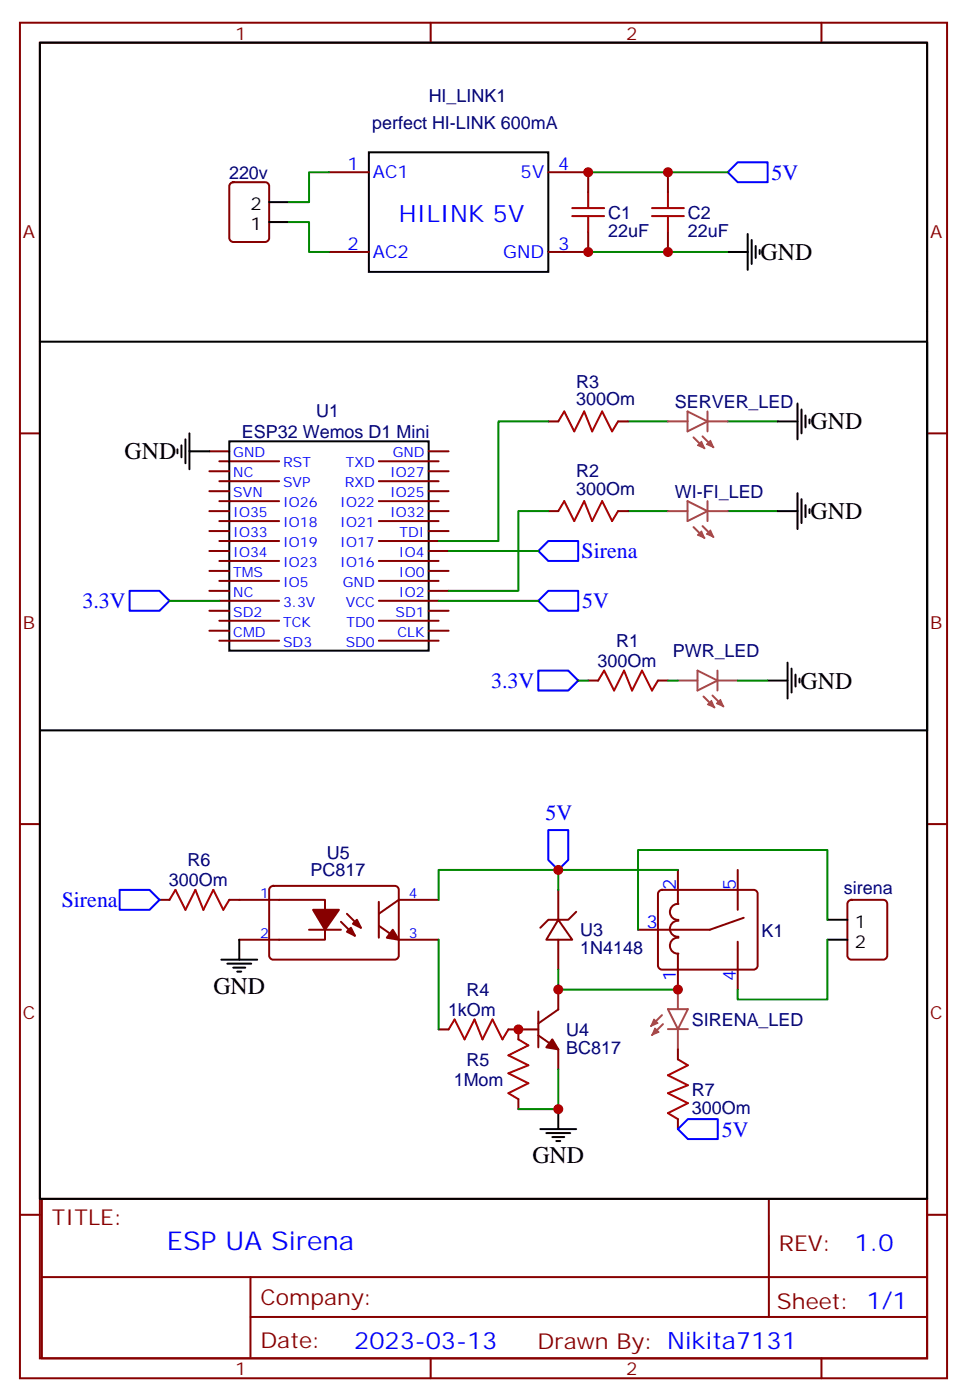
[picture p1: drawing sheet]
<svg xmlns="http://www.w3.org/2000/svg" width="171mm" height="248mm" viewBox="0 0 171 248" stroke-linecap="round" stroke-linejoin="round" font-family="sans-serif">
<g fill="none" stroke="#870000" stroke-width=".35">
<path d="M3.5 4h164.1v239.9h-164.1zM7.1 7.5h156.9v232.9h-156.9zM76.2 4v3.5M145.3 4v3.5M40.8 32.5l.5-.3h5.6a.71 .71 0 0 1 .7 .7v9.2a.76 .76 0 0 1-.7 .7h-5.6a.76 .76 0 0 1-.7-.7v-9.2zM58.2 30.5h7.1M97 30.5h7.1v3.5M118.2 30.5v3.5M58.2 44.6h7.1M104.1 41.1v3.5h-7.1M118.2 41.1v3.5M3.5 76.7h3.6"/>
<path d="M37 79.9h3.6M75.8 79.9h3.6M97 74.6h1.8M109.4 74.6h1.7M164 76.7h3.6M37 83.4h3.6M37 86.9h3.6M37 90.5h3.6M37 94h3.6M37 97.5h3.6M38.8 81.6h10.6M38.8 85.2h10.6"/>
<path d="M38.8 88.7h10.6M38.8 92.2h10.6M38.8 95.7h10.6M38.8 99.3h10.6M67 81.6h10.6M67 85.2h10.6M67 88.7h10.6M67 92.2h10.6M67 95.7h10.6M67 99.3h10.6M75.8 83.4h3.6M75.8 86.9h3.6"/>
<path d="M75.8 90.5h3.6M75.8 94h3.6M75.8 97.5h3.6M97 90.5h1.8M109.4 90.5h1.7M37 101h3.6M37 104.6h3.6M37 108.1h3.6M37 111.6h3.6M38.8 102.8h10.6M38.8 106.3h10.6M38.8 109.9h10.6"/>
<path d="M38.8 113.4h10.6M67 102.8h10.6M67 106.3h10.6M67 109.9h10.6M67 113.4h10.6M75.8 101h3.6M75.8 104.6h3.6M75.8 108.1h3.6M75.8 111.6h3.6M104.1 120.4h1.7M116.4 120.4h1.8M3.5 145.8h3.6"/>
<path d="M28.2 159.2h1.8M40.6 159.2h16.9v7.1h-15.2M47.9 157l.4-.2h21.5a.71 .71 0 0 1 .8 .7v11.6a.76 .76 0 0 1-.8 .7h-21.5a.76 .76 0 0 1-.7-.7v-11.6zM67 159.6v6.3M77.6 159.2h-7l-3.6 2.5M98.8 157.5v5.3M116.7 157.7l.4-.2h16.2a.71 .71 0 0 1 .8 .7v12.7a.76 .76 0 0 1-.8 .7h-16.2a.76 .76 0 0 1-.7-.7v-12.7zM119.9 154v5.9M120 160a1.41 1.41 0 0 0-1.5 1.4 1.41 1.41 0 0 0 1.5 1.4M130.5 154v7M150.2 159.5l.4-.3h5.7a.71 .71 0 0 1 .7 .7v9.2a.76 .76 0 0 1-.7 .7h-5.7a.76 .76 0 0 1-.7-.7v-9.2zM164 145.8h3.6"/>
<path d="M54.7 164.5h5.6M60.3 163.1l2.5 2.5M61.4 161.7l2.5 2.5M67 163.8l3.6 2.5h7M95.2 179v6.3M98.8 162.8l2.4 3.5h-4.5zM98.8 166.3v5.3M98.8 175.1v3.5l-3.6 2.5M102 161.4l-1.5 1.4h-3.5l-1.4 1.4M119.9 168.8v6.3M120 163a1.41 1.41 0 0 0-1.5 1.4 1.41 1.41 0 0 0 1.5 1.4M120 166a1.41 1.41 0 0 0-1.5 1.4 1.41 1.41 0 0 0 1.5 1.4"/>
<path d="M130.5 166.7v8.4M131.6 162.4l-6 2.1h-12.7M77.6 182.2h1.8M90 182.2h5.2M91.7 182.2v1.7M91.7 194.5v1.8M95.2 183.2l3.6 2.5v3.5M119.9 185.7v1.8M119.9 198v1.8M3.5 215h3.6M7.4 212.2h156.6v28.2h-156.6zM136 212.2v20.9"/>
<path d="M164 215h3.6M7.4 226h156.5M44.3 233.1h119.6M44.3 226v14.1M76.2 240.4v3.5M145.3 240.4v3.5"/>
</g>
<g fill="none" stroke="#000" stroke-width=".35">
<path d="M47.6 39.3h3.6M47.6 35.8h3.6M65.3 27h31.7v21.1h-31.7zM128.8 44.6h3.5M132.3 41.4v6.4M133 42.5v4.2M133.7 43.5v2.1M134.4 44.2v.7M7.1 60.5v-53h156.9v121.8v-68.8h-156.9v151.7h156.9v-82.9h-156.9M31.4 79.5v.7M32.1 78.8v2.1M32.8 77.8v4.2"/>
<path d="M33.5 79.9h3.5M33.5 76.7v6.3M40.6 78.1h35.2v37h-35.2zM137.6 74.6h3.5M141.1 71.4v6.4M141.8 72.5v4.2M142.5 73.5v2.1M143.2 74.2v.7M137.6 90.5h3.5M141.1 87.3v6.3M141.8 88.3v4.3M142.5 89.4v2.1"/>
<path d="M143.2 90.1v.7M139.3 117.3v6.3M140.1 118.3v4.3M140.8 119.4v2.1M135.8 120.4h3.5M141.5 120.1v.7M39.2 169.8h6.3M40.2 170.5h4.2M41.3 171.2h2.1M42 171.9h.7M42.3 166.3v3.5M146.4 162.8h3.5"/>
<path d="M146.4 166.3h3.5M95.6 199.8h6.4M98.8 196.3v3.5M96.7 200.5h4.2M97.7 201.2h2.1M98.4 201.9h.7"/>
</g>
<g fill="none" stroke="#a10000" stroke-width=".35">
<path d="M101.2 38.2h5.7M101.2 36.8h5.7M104.1 34v2.8M104.1 38.2v2.9M115.4 38.2h5.6M115.4 36.8h5.6M118.2 34v2.8M118.2 38.2v2.9M98.8 74.6l1-1.8 1.8 3.5 1.8-3.5 1.4 3.5 1.7-3.5 1.8 3.5 1.1-1.7M98.8 90.5l1-1.8 1.8 3.5 1.8-3.5 1.4 3.5 1.7-3.5 1.8 3.5 1.1-1.7M105.8 120.4l1.1-1.7 1.8 3.5 1.7-3.5 1.4 3.5 1.8-3.5 1.8 3.5 1-1.8M30 159.2l1-1.7 1.8 3.5 1.8-3.5 1.4 3.5 1.7-3.5 1.8 3.5 1.1-1.8"/>
<path d="M79.4 182.2l1-1.8 1.8 3.5 1.8-3.5 1.4 3.5 1.7-3.5 1.8 3.5 1.1-1.7M91.7 183.9l1.8 1.1-3.5 1.8 3.5 1.7-3.5 1.4 3.5 1.8-3.5 1.8 1.7 1M119.9 187.5l1.8 1-3.5 1.8 3.5 1.8-3.5 1.4 3.5 1.7-3.5 1.8 1.7 1"/>
</g>
<g fill="none" stroke="#a64a4a" stroke-width=".35">
<path d="M118.2 74.6h3.5M121.7 72.8l3.5 1.8-3.5 1.7zM122.7 77.4l2 1.9M124.3 77.2l1.9 2M125.2 72.8v3.5M125.3 74.6h3.5M118.2 90.5h3.5M121.7 88.7l3.5 1.8-3.5 1.7zM122.7 93.3l2 1.9M124.3 93.1l1.9 1.9M125.2 88.7v3.5M125.3 90.5h3.5"/>
<path d="M123.4 118.7l3.5 1.7-3.5 1.8zM126.9 118.7v3.5M119.9 120.4h3.5M124.5 123.3l1.9 1.9M126.1 123.1l1.9 1.9M127.1 120.4h3.4M117.1 179.6l-1.9 2M118.2 178.6h3.5l-1.8 3.5zM119.9 175.1v3.5M117.3 181.2l-1.9 2M118.2 182.1h3.5M119.9 182.2v3.5"/>
</g>
<g fill="#a64a4a" stroke="#a64a4a" stroke-width=".21">
<path d="M125.2 124.7l.7-.7 .5 1.2z"/>
<path d="M126.8 124.5l.7-.7 .5 1.2z"/>
<path d="M123.4 94.7l.7-.7 .6 1.2z"/>
<path d="M125.7 93.8l.5 1.2-1.2-.5z"/>
<path d="M123.4 78.8l.7-.7 .6 1.2z"/>
<path d="M125.7 77.9l.5 1.3-1.2-.6z"/>
<path d="M115.7 180.4l.7 .7-1.2 .5z"/>
<path d="M115.9 181.9l.7 .7-1.2 .6z"/>
</g>
<g fill="none" stroke="#008700" stroke-width=".35">
<path d="M51.2 39.3h3.5v5.3h3.5M58.2 30.5h-3.5v5.3h-3.5M104.1 30.5h24.7M104.1 44.6h24.7M97 74.6h-8.8v21.1h-10.6M111.1 74.6h7.1M128.8 74.6h8.8M79.4 97.5h15.8M97 90.5h-5.3v14.1h-12.3M111.1 90.5h7.1M128.8 90.5h8.8M30 106.3h8.8"/>
<path d="M77.6 106.3h17.6M102.3 120.4h1.8M118.2 120.4h1.7M130.5 120.4h5.3M98.8 154h-21.2v5.2M98.8 154v3.5M98.8 154h21.1M77.6 166.3v15.9M98.8 171.6v3.5h21.1M146.4 162.8v-12.4h-33.5v14.1M146.4 166.3v10.6h-15.9v-1.8M98.8 189.2v7.1h-7.1"/>
</g>
<path d="M128.8 30.5l1.7-1.8h5.3v3.5h-5.3zM95.2 97.5l1.8-1.8h5.3v3.6h-5.3zM22.9 104.6h5.3l1.8 1.7-1.8 1.8h-5.3zM95.2 118.7h5.3l1.8 1.7-1.8 1.8h-5.3zM95.2 106.3l1.8-1.7h5.3v3.5h-5.3zM21.2 157.5h5.3l1.7 1.7-1.7 1.8h-5.3zM97 146.9h3.5v5.3l-1.7 1.8-1.8-1.8zM119.9 199.8l1.8-1.8h5.3v3.6h-5.3z" fill="none" stroke="#00f" stroke-width=".35"/>
<g fill="#870000" stroke="#870000" stroke-width=".35">
<path d="M97.7 183.9l1.1 1.8-2.1-.4z"/>
<path d="M69.5 164.5l1.1 1.8-2.2-.4z"/>
<path d="M62.1 164.2l.7 1.4-1.4-.7z"/>
<path d="M62.4 163.5l.7-.7 .8 1.4z"/>
<path d="M55.4 161h4.6l-2.5 3.5z"/>
</g>
<g fill="#c00">
<circle cx="98.8" cy="175.1" r=".88"/>
<circle cx="98.8" cy="154" r=".88"/>
<circle cx="91.7" cy="182.2" r=".88"/>
<circle cx="98.8" cy="196.3" r=".88"/>
<circle cx="104.1" cy="44.6" r=".88"/>
<circle cx="104.1" cy="30.5" r=".88"/>
<circle cx="118.2" cy="44.6" r=".88"/>
<circle cx="118.2" cy="30.5" r=".88"/>
<circle cx="119.9" cy="175.1" r=".88"/>
</g>
<text font-size="4.6" fill="#00f" x="29.5" y="221.2">ESP UA Sirena</text>
<g font-size="4.2" fill="#00f">
<text x="70.6" y="39.3">HILINK 5V</text>
<text x="151.2" y="221.4">1.0</text>
<text x="62.7" y="238.8">2023-03-13</text>
</g>
<g font-size="4.2">
<text x="134.6" y="46">GND</text>
<text x="143.4" y="76">GND</text>
<text x="22" y="81.3">GND</text>
<text x="143.4" y="91.9">GND</text>
<text x="141.6" y="121.9">GND</text>
<text x="37.7" y="175.9">GND</text>
<text x="94.2" y="205.9">GND</text>
</g>
<g font-size="3.9" fill="#00f">
<text x="136.5" y="31.8">5V</text>
<text x="102.9" y="98.8">Sirena</text>
<text x="14.6" y="107.6">3.3V</text>
<text x="103" y="107.6">5V</text>
<text x="86.9" y="121.7">3.3V</text>
<text x="96.5" y="145.2">5V</text>
<text x="10.9" y="160.5">Sirena</text>
<text x="127.7" y="201.1">5V</text>
</g>
<g font-size="3.9" fill="#800">
<text x="9.2" y="216.7">TITLE:</text>
<text x="137.8" y="221.4">REV:</text>
<text x="46.1" y="230.9">Company:</text>
<text x="137.4" y="231.6">Sheet: 1/1</text>
<text x="46.1" y="238.6">Date:</text>
<text x="95.1" y="238.7">Drawn By: Nikita7131</text>
</g>
<g font-size="3.2" fill="#800">
<text x="41.6" y="7">1</text>
<text x="110.8" y="7">2</text>
<text x="4.1" y="42.1">A</text>
<text x="164.6" y="42.1">A</text>
<text x="4.1" y="111.3">B</text>
<text x="164.6" y="111.3">B</text>
<text x="4.1" y="180.4">C</text>
<text x="164.6" y="180.4">C</text>
<text x="41.6" y="243.4">1</text>
<text x="110.8" y="243.4">2</text>
</g>
<g font-size="3.2" fill="#000080">
<text x="65.9" y="22.8">perfect HI-LINK 600mA</text>
<text x="75.8" y="18.1">HI_LINK1</text>
<text x="40.5" y="31.6">220v</text>
<text x="107.6" y="41.9">22uF</text>
<text x="107.6" y="38.7">C1</text>
<text x="121.7" y="41.9">22uF</text>
<text x="121.7" y="38.7">C2</text>
<text x="102" y="71.8">300Om</text>
<text x="102" y="68.6">R3</text>
<text x="42.8" y="77.5">ESP32 Wemos D1 Mini</text>
<text x="56" y="73.7">U1</text>
<text x="119.4" y="72.2">SERVER_LED</text>
<text x="102" y="87.6">300Om</text>
<text x="102" y="84.5">R2</text>
<text x="119.4" y="88.1">WI-FI_LED</text>
<text x="105.7" y="118.1">300Om</text>
<text x="109" y="114.5">R1</text>
<text x="119" y="116.2">PWR_LED</text>
<text x="33.2" y="153.3">R6</text>
<text x="54.9" y="155.1">PC817</text>
<text x="57.8" y="152.1">U5</text>
<text x="29.9" y="156.9">300Om</text>
<text x="149.3" y="158.2">sirena</text>
<text x="102.7" y="165.7">U3</text>
<text x="134.8" y="165.8">K1</text>
<text x="102.7" y="168.8">1N4148</text>
<text x="79.3" y="179.8">1kOm</text>
<text x="82.6" y="176.2">R4</text>
<text x="100.2" y="183.3">U4</text>
<text x="122.4" y="181.5">SIRENA_LED</text>
<text x="82.6" y="188.6">R5</text>
<text x="100.2" y="186.5">BC817</text>
<text x="80.3" y="192.1">1Mom</text>
<text x="122.4" y="197.1">300Om</text>
<text x="122.4" y="193.9">R7</text>
</g>
<g font-size="3.2" fill="#00f">
<text x="61.5" y="30.1">1</text>
<text x="66" y="31.5">AC1</text>
<text x="92.1" y="31.5">5V</text>
<text x="98.8" y="30.1">4</text>
<text x="61.5" y="44.2">2</text>
<text x="66" y="45.6">AC2</text>
<text x="89" y="45.6">GND</text>
<text x="98.8" y="44.2">3</text>
<text x="119.6" y="157.5" transform="rotate(-90 119.6 157.5)">2</text>
<text x="130.2" y="157.5" transform="rotate(-90 130.2 157.5)">5</text>
<text x="114.4" y="164.2">3</text>
<text x="119.6" y="173.6" transform="rotate(-90 119.6 173.6)">1</text>
<text x="130.2" y="173.6" transform="rotate(-90 130.2 173.6)">4</text>
</g>
<g font-size="3.2">
<text x="44.3" y="40.7">1</text>
<text x="44.3" y="37.2">2</text>
<text x="151.2" y="164.2">1</text>
<text x="151.2" y="167.7">2</text>
</g>
<g font-size="2.5" fill="#00f">
<text x="41.3" y="80.9">GND</text>
<text x="50.1" y="82.7">RST</text>
<text x="61.2" y="82.7">TXD</text>
<text x="69.5" y="80.9">GND</text>
<text x="41.3" y="84.5">NC</text>
<text x="41.3" y="88">SVN</text>
<text x="50.1" y="86.2">SVP</text>
<text x="50.1" y="89.7">IO26</text>
<text x="60.2" y="89.7">IO22</text>
<text x="61" y="86.2">RXD</text>
<text x="69" y="84.5">IO27</text>
<text x="69" y="88">IO25</text>
<text x="41.3" y="91.5">IO35</text>
<text x="41.3" y="95">IO33</text>
<text x="50.1" y="93.3">IO18</text>
<text x="60.2" y="93.3">IO21</text>
<text x="69" y="91.5">IO32</text>
<text x="70.7" y="95">TDI</text>
<text x="41.3" y="98.6">IO34</text>
<text x="50.1" y="96.8">IO19</text>
<text x="50.1" y="100.3">IO23</text>
<text x="60.2" y="96.8">IO17</text>
<text x="60.2" y="100.3">IO16</text>
<text x="70.6" y="98.6">IO4</text>
<text x="41.3" y="102.1">TMS</text>
<text x="41.3" y="105.6">NC</text>
<text x="50.1" y="103.9">IO5</text>
<text x="50.1" y="107.4">3.3V</text>
<text x="60.7" y="103.9">GND</text>
<text x="61.2" y="107.4">VCC</text>
<text x="70.6" y="102.1">IO0</text>
<text x="70.6" y="105.6">IO2</text>
<text x="41.3" y="109.1">SD2</text>
<text x="41.3" y="112.7">CMD</text>
<text x="50.1" y="110.9">TCK</text>
<text x="61.3" y="110.9">TD0</text>
<text x="70" y="109.1">SD1</text>
<text x="70.3" y="112.7">CLK</text>
<text x="50.1" y="114.4">SD3</text>
<text x="61.2" y="114.4">SD0</text>
<text x="46.1" y="158.9">1</text>
<text x="72.3" y="158.9">4</text>
<text x="46.1" y="165.9">2</text>
<text x="72.3" y="165.9">3</text>
</g>
</svg>
